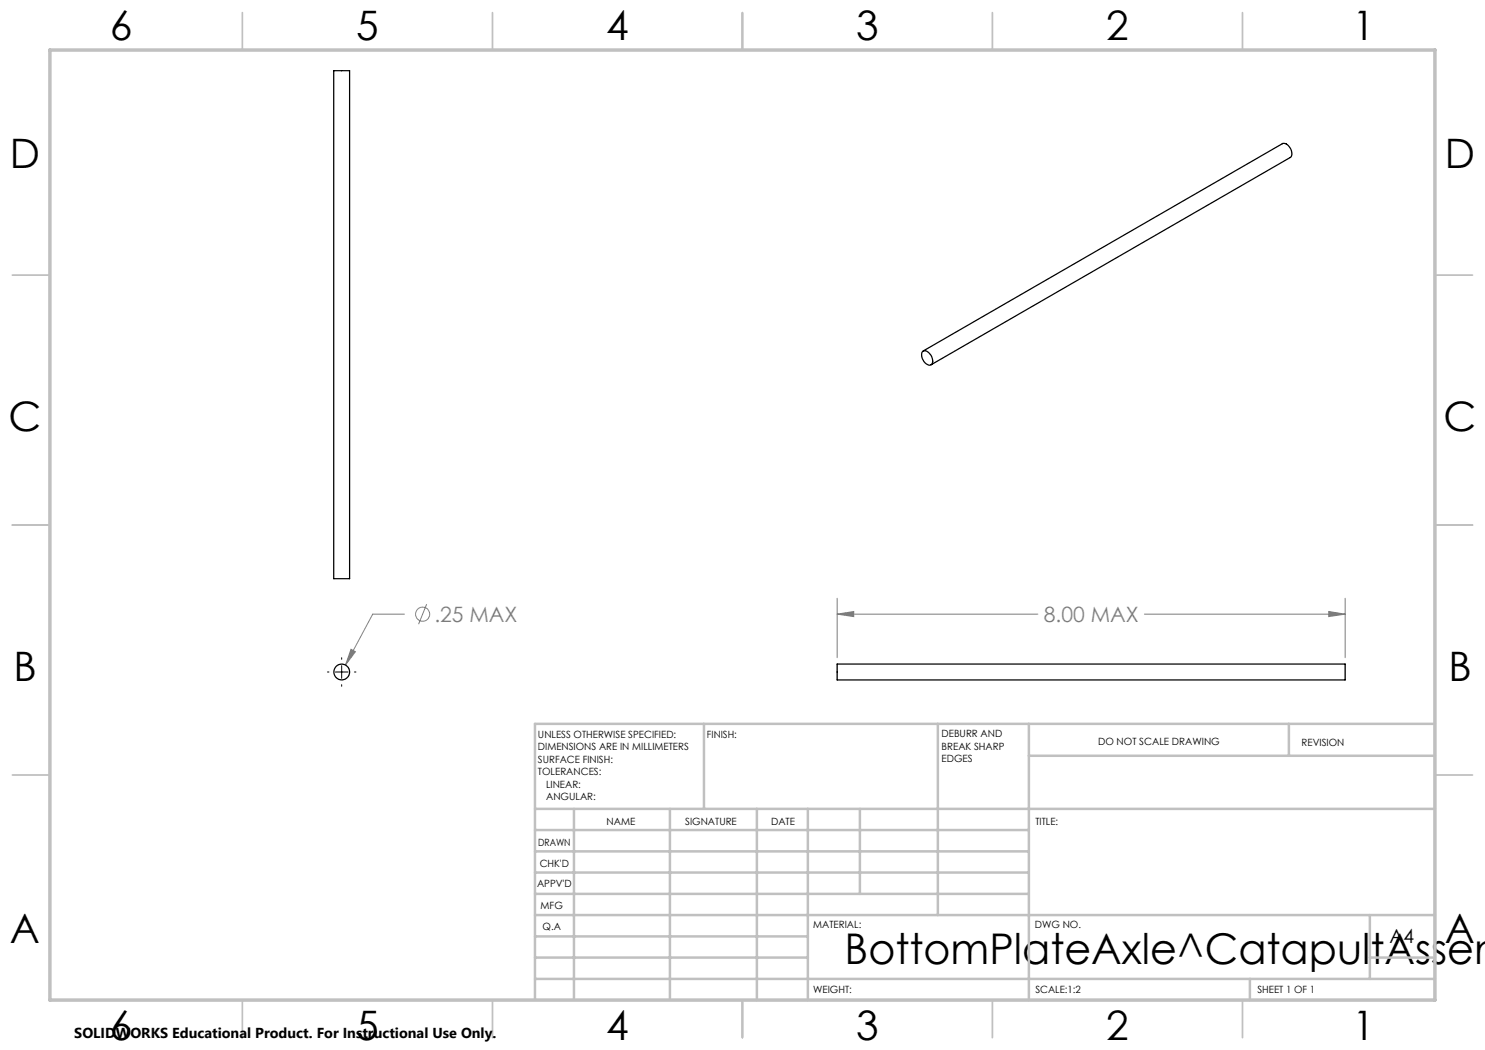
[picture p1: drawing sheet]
<svg xmlns="http://www.w3.org/2000/svg" width="297mm" height="210mm" viewBox="0 0 297 210" stroke-linecap="round" stroke-linejoin="round" font-family="sans-serif">
<g fill="none" stroke="#808080" stroke-width=".2">
<path d="M167.4 119.7v11.8M269 119.7v11.8M70.2 129.8l.9 .5-2 2.7zM80.9 122.8h-6.4l-5.4 10.2M85.3 120.8l-1.6 4M167.4 122.8l3.3-.5v1zM167.4 122.8h40.2M228.9 122.8h40.1M265.7 122.3l3.3 .5-3.3 .5z"/>
<circle cx="84.5" cy="122.8" r="1.41"/>
</g>
<path d="M65.5 134.4h.3M67.1 134.4h2.5M68.3 131.5v.4M68.3 133.1v2.6M68.3 136.9v.4M70.9 134.4h.3" fill="none" stroke="#000" stroke-width=".2"/>
<g fill="none" stroke="#c0c0c0" stroke-width=".35">
<path d="M48.5 2.5v7.5M98.5 2.5v7.5M148.5 2.5v7.5M198.5 2.5v7.5M248.5 2.5v7.5M2.5 55h7.5M287 55h7.5M2.5 105h7.5M287 105h7.5M2.5 155h7.5M287 155h7.5M48.5 200v7.5"/>
<path d="M98.5 200v7.5M148.5 200v7.5M198.5 200v7.5M248.5 200v7.5"/>
</g>
<g fill="none" stroke="#c0c0c0" stroke-width=".5">
<path d="M140.8 144.8v17M187.6 144.8v38.2M205.8 144.8v55.2M205.8 151.2h81.2M257.8 144.8v6.4M287 144.8h-180v55.2M107 161.8h180M107 178.8h98.8M107 174.5h98.8M107 170.3h98.8M107 166h98.8M114.8 161.8v38.2"/>
<path d="M134 161.8v38.2M151.4 161.8v38.2M161.6 161.8v38.2M172 161.8v17M107 195.8h180M107 191.5h54.6M107 187.3h54.6M107 183h180M250 195.8v4.2M274 191.5h13M274 183v12.8"/>
</g>
<path d="M10 10h277v190h-277z" fill="none" stroke="#c0c0c0" stroke-width=".7"/>
<path d="M70.2 129.8l-1.1 3.2 2-2.7zM265.7 122.3l3.3 .5-3.3 .5zM167.4 122.8l3.3-.5v1z" fill="#808080"/>
<g fill="none" stroke="#000" stroke-width=".25">
<path d="M66.7 14.1h3.2v101.6h-3.2zM184.5 70.4a1.11 1.11 0 0 1 1.7 .6 1.39 1.39 0 0 1 0 2 1.89 1.89 0 0 1-1.9-2.2zM184.6 70.2l71.9-41.5a1.77 1.77 0 0 1 1.9 2l-.1 .5-.2 .3-71.9 41.4M167.4 132.8h101.6v3.2h-101.6z"/>
<circle cx="68.3" cy="134.4" r="1.58"/>
</g>
<text font-size="8.5" x="168.9" y="192.7">BottomPlateAxle^CatapultAssem</text>
<g font-size="8.1">
<text x="22" y="8">6</text>
<text x="71.2" y="8">5</text>
<text x="121.2" y="8">4</text>
<text x="171.3" y="8">3</text>
<text x="221.3" y="8">2</text>
<text x="270.5" y="8">1</text>
<text x="2" y="33.6">D</text>
<text x="289" y="33.6">D</text>
<text x="1.7" y="86.1">C</text>
<text x="288.7" y="86.1">C</text>
<text x="2.7" y="136.1">B</text>
<text x="289.7" y="136.1">B</text>
<text x="2" y="188.6">A</text>
<text x="289" y="188.6">A</text>
<text x="22" y="208">6</text>
<text x="71.2" y="208">5</text>
<text x="121.2" y="208">4</text>
<text x="171.3" y="208">3</text>
<text x="221.3" y="208">2</text>
<text x="270.5" y="208">1</text>
</g>
<g font-size="4.2" fill="#808080">
<text x="86.9" y="124.4">.25 MAX</text>
<text x="208.8" y="124.4">8.00 MAX</text>
</g>
<text font-size="3.9" x="277.9" y="188.5">A4</text>
<text font-size="2.9" x="14.9" y="207.6">SOLIDWORKS Educational Product. For Instructional Use Only.</text>
<g font-size="2">
<text x="107.6" y="147.6">UNLESS OTHERWISE SPECIFIED:</text>
<text x="141.4" y="147.6">FINISH:</text>
<text x="188.3" y="147.5">DEBURR AND</text>
<text x="188.3" y="150">BREAK SHARP</text>
<text x="219.6" y="149">DO NOT SCALE DRAWING</text>
<text x="260.3" y="149.2">REVISION</text>
<text x="107.6" y="150.1">DIMENSIONS ARE IN MILLIMETERS</text>
<text x="107.6" y="152.6">SURFACE FINISH:</text>
<text x="107.6" y="155.1">TOLERANCES:</text>
<text x="188.3" y="152.5">EDGES</text>
<text x="109.2" y="157.6">LINEAR:</text>
<text x="109.2" y="160.1">ANGULAR:</text>
<text x="121.3" y="165">NAME</text>
<text x="137" y="164.9">SIGNATURE</text>
<text x="154.2" y="164.9">DATE</text>
<text x="207.1" y="164.9">TITLE:</text>
<text x="107.6" y="169.1">DRAWN</text>
<text x="107.9" y="173.3">CHK'D</text>
<text x="107.4" y="177.4">APPV'D</text>
<text x="108.1" y="181.8">MFG</text>
<text x="108.5" y="186">Q.A</text>
<text x="162.6" y="185.5">MATERIAL:</text>
<text x="207" y="185.5">DWG NO.</text>
<text x="162.6" y="198.5">WEIGHT:</text>
<text x="207.1" y="198.6">SCALE:1:2</text>
<text x="251.5" y="198.6">SHEET 1 OF 1</text>
</g>
</svg>
